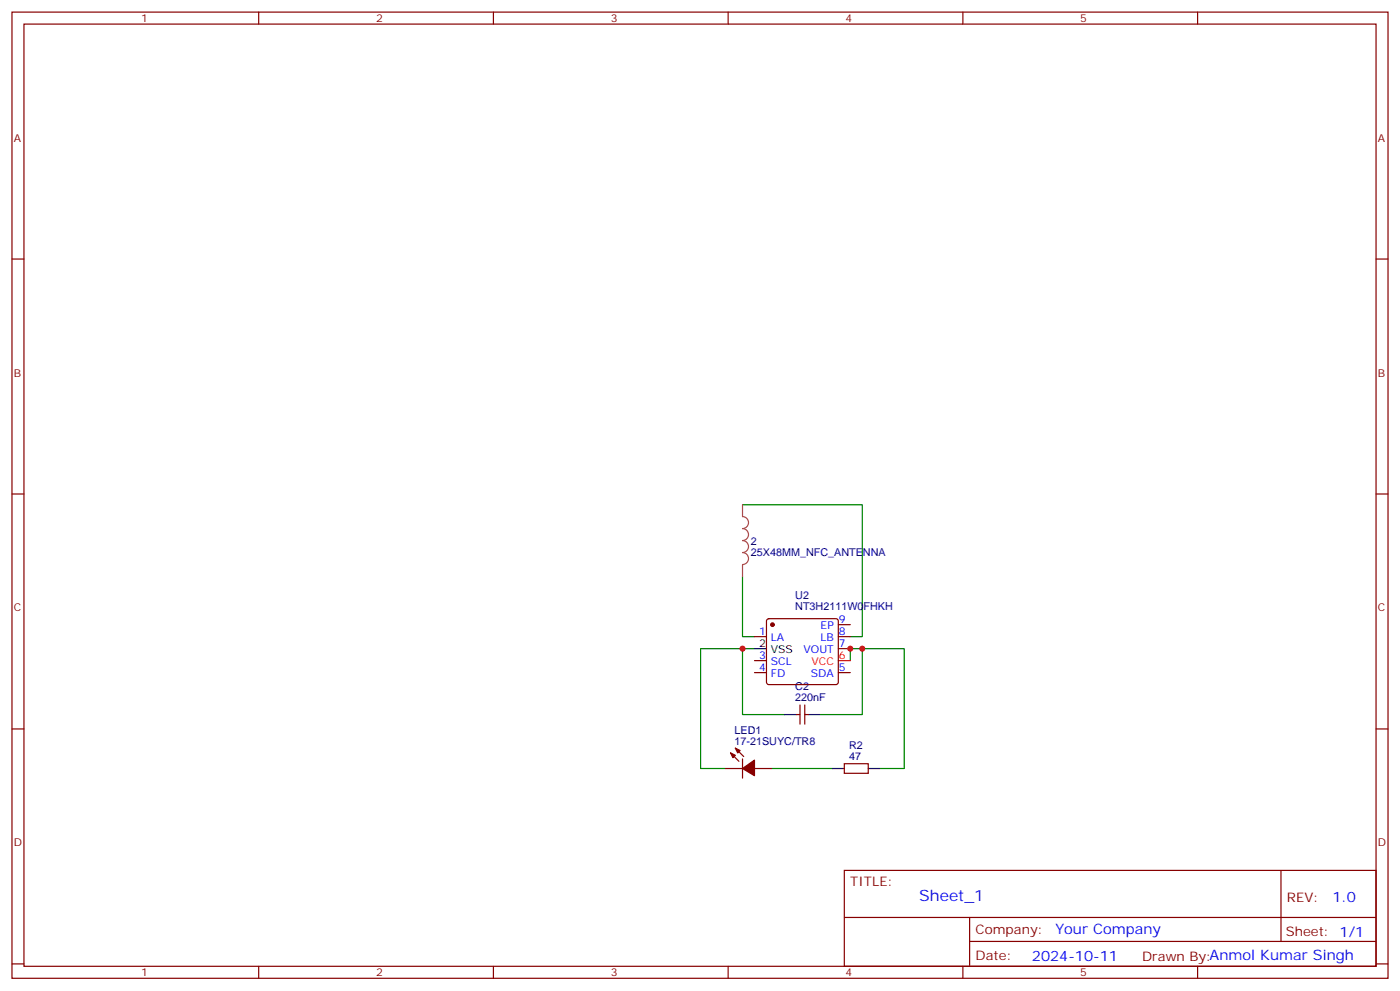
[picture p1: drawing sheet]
<svg xmlns="http://www.w3.org/2000/svg" width="412mm" height="292mm" viewBox="0 0 412 292" stroke-linecap="round" stroke-linejoin="round" font-family="sans-serif">
<g fill="none" stroke="#870000" stroke-width=".35">
<path d="M3.5 3.6h405.4v284.3h-405.4zM7.1 7.1h398.2v277.3h-398.2zM76.2 3.6v3.5M145.3 3.6v3.5M214.5 3.6v3.5M283.6 3.6v3.5M352.8 3.6v3.5M3.5 76.2h3.6M405.3 76.2h3.6M3.5 145.4h3.6M405.3 145.4h3.6M222.2 187.4h3.6"/>
<path d="M222.2 197.9h3.6M222.2 194.4h3.6M226 182.3l.5-.2h19.7l.5 .2 .2 .5v18l-.2 .5-.5 .2h-19.7l-.5-.3-.2-.4v-18zM246.9 183.8h3.6M246.9 187.4h3.6M246.9 190.9h3.6M246.9 197.9h3.6M3.5 214.5h3.6M234.6 210.3h1.1M235.7 207.5v5.6M237.1 207.5v5.6M237.1 210.3h1"/>
<path d="M405.3 214.5h3.6M213.4 226.2h5.3M215.2 221.6l2.5 2.4M216.6 220.2l2.5 2.4M218.7 223.3v5.7M222.2 226.2h5.3M248.7 224.8h7.1v2.8h-7.1zM248.7 256.2h156.6v28.2h-156.6zM377.3 256.2v20.9M248.7 270h156.5M285.6 277.1h119.6M285.6 270v14.1"/>
<path d="M3.5 283.7h3.6M76.2 284.4v3.5M145.3 284.4v3.5M214.5 284.4v3.5M283.6 284.4v3.5M352.8 284.4v3.5M405.3 283.7h3.6"/>
</g>
<g fill="#870000" stroke="#870000" stroke-width=".35">
<path d="M215.2 221.6l1.4 .7-.7 .7z"/>
<path d="M216.6 220.2l1.4 .7-.7 .7z"/>
<path d="M218.7 226.2l3.5-2.5v4.6z"/>
<circle cx="227.5" cy="183.8" r=".53"/>
</g>
<path d="M218.7 148.6h35.3v38.8h-3.5M218.7 169.7v17.7h3.5M218.7 190.9h-12.3v35.3h7M222.2 190.9h-3.5v19.4h12.4M250.5 194.4v-3.5h3.5v19.4h-12.3M254 190.9h12.3v35.3h-7M227.5 226.2h17.7" fill="none" stroke="#008700" stroke-width=".35"/>
<path d="M218.7 148.6v3.4a1.76 1.76 0 0 1 1.8 1.8 1.76 1.76 0 0 1-1.8 1.8 1.76 1.76 0 0 1 1.8 1.7 1.76 1.76 0 0 1-1.8 1.8 1.76 1.76 0 0 1 1.8 1.7 1.76 1.76 0 0 1-1.8 1.8 1.76 1.76 0 0 1 1.8 1.8 1.76 1.76 0 0 1-1.8 1.7M218.7 166.2v3.5" fill="none" stroke="#a64a4a" stroke-width=".35"/>
<path d="M222.2 190.9h3.6M231.1 210.3h3.5M238.1 210.3h3.6M245.2 226.2h3.5M255.8 226.2h3.5" fill="none" stroke="#000" stroke-width=".35"/>
<path d="M246.9 194.4h3.6" fill="none" stroke="#f00" stroke-width=".35"/>
<g fill="#c00">
<circle cx="250.5" cy="190.9" r=".88"/>
<circle cx="218.7" cy="190.9" r=".88"/>
<circle cx="254" cy="190.9" r=".88"/>
</g>
<text font-size="4.6" fill="#00f" x="270.8" y="265.2">Sheet_1</text>
<g font-size="4.2" fill="#00f">
<text x="392.5" y="265.4">1.0</text>
<text x="310.9" y="275">Your Company</text>
<text x="304" y="282.8">2024-10-11</text>
</g>
<g font-size="3.9" fill="#800">
<text x="250.5" y="260.7">TITLE:</text>
<text x="379.1" y="265.4">REV:</text>
<text x="287.4" y="274.9">Company:</text>
<text x="378.7" y="275.6">Sheet: 1/1</text>
<text x="287.4" y="282.6">Date:</text>
<text x="336.4" y="282.7">Drawn By:Anmol Kumar Singh</text>
</g>
<g font-size="3.2" fill="#800">
<text x="41.6" y="6.6">1</text>
<text x="110.8" y="6.6">2</text>
<text x="179.9" y="6.6">3</text>
<text x="249.1" y="6.6">4</text>
<text x="318.2" y="6.6">5</text>
<text x="4.1" y="41.7">A</text>
<text x="405.9" y="41.7">A</text>
<text x="4.1" y="110.8">B</text>
<text x="405.9" y="110.8">B</text>
<text x="4.1" y="180">C</text>
<text x="405.9" y="180">C</text>
<text x="4.1" y="249.1">D</text>
<text x="405.9" y="249.1">D</text>
<text x="41.6" y="287.4">1</text>
<text x="110.8" y="287.4">2</text>
<text x="179.9" y="287.4">3</text>
<text x="249.1" y="287.4">4</text>
<text x="318.2" y="287.4">5</text>
</g>
<g font-size="3.2" fill="#000080">
<text x="221.2" y="160.3">2</text>
<text x="221.2" y="163.5">25X48MM_NFC_ANTENNA</text>
<text x="234.3" y="179.4">NT3H2111W0FHKH</text>
<text x="234.3" y="176.2">U2</text>
<text x="234.3" y="203.2">C2</text>
<text x="234.3" y="206.4">220nF</text>
<text x="216.4" y="215.9">LED1</text>
<text x="216.4" y="219.1">17-21SUYC/TR8</text>
<text x="250.1" y="220.5">R2</text>
<text x="250.1" y="223.7">47</text>
</g>
<g font-size="3.2" fill="#00f">
<text x="241.7" y="185.2">EP</text>
<text x="247.1" y="183.5">9</text>
<text x="223.6" y="187">1</text>
<text x="227.1" y="188.8">LA</text>
<text x="241.7" y="188.8">LB</text>
<text x="247.1" y="187">8</text>
<text x="247.1" y="190.5">7</text>
<text x="223.6" y="197.6">4</text>
<text x="223.6" y="194.1">3</text>
<text x="227.1" y="195.8">SCL</text>
<text x="236.7" y="192.3">VOUT</text>
<text x="247.1" y="197.6">5</text>
<text x="227.1" y="199.4">FD</text>
<text x="238.9" y="199.4">SDA</text>
</g>
<g font-size="3.2">
<text x="223.6" y="190.5">2</text>
<text x="227.1" y="192.3">VSS</text>
</g>
<g font-size="3.2" fill="#f00">
<text x="239" y="195.8">VCC</text>
<text x="247.1" y="194.1">6</text>
</g>
</svg>
